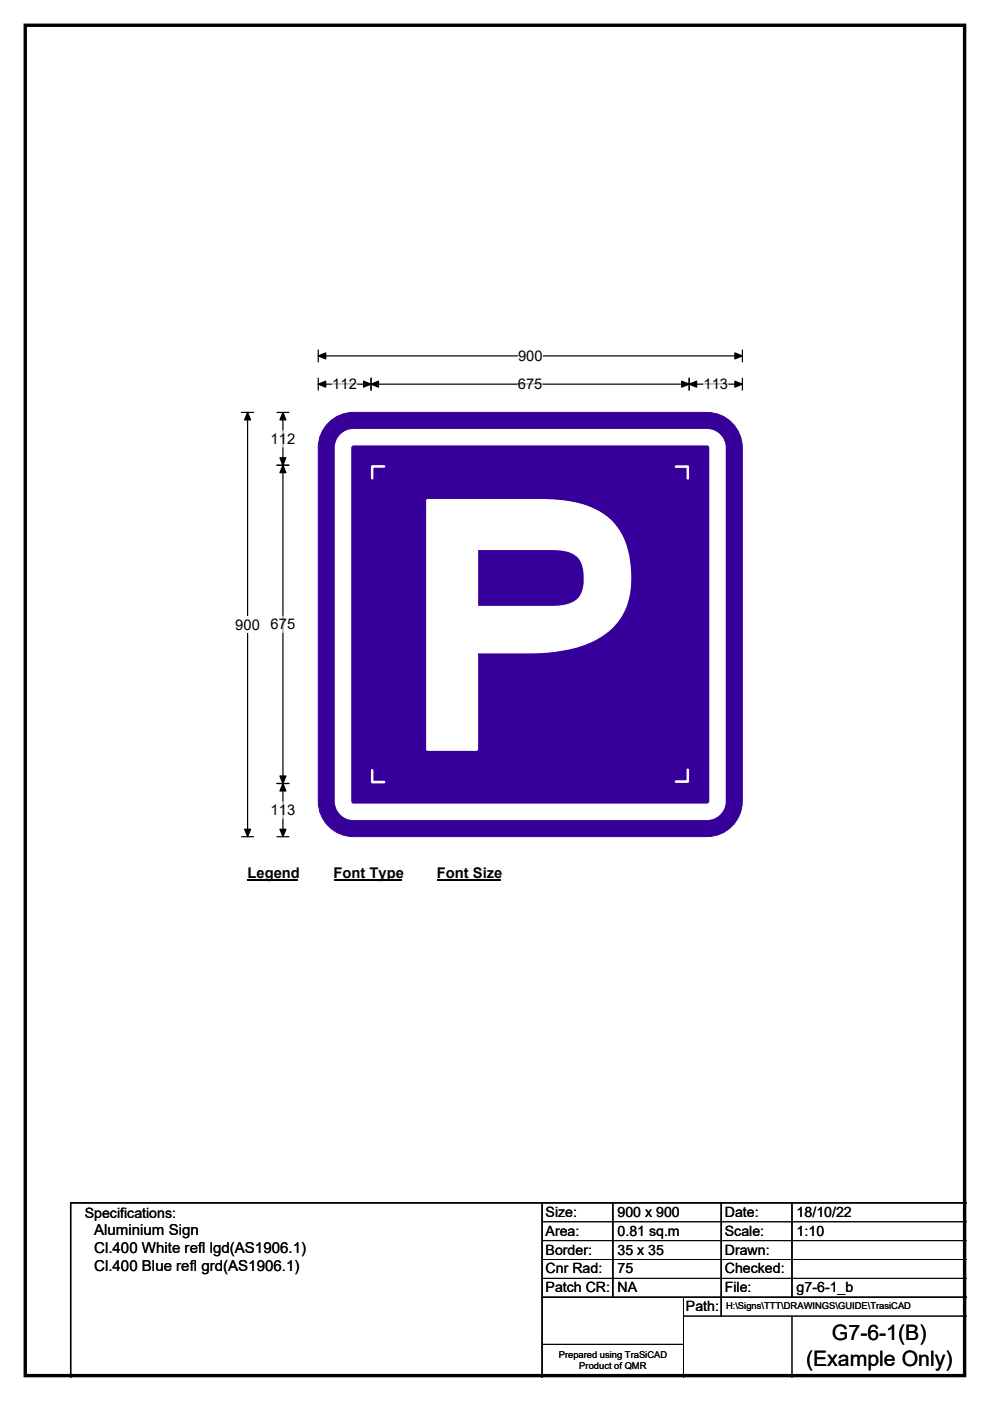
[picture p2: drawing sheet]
<svg xmlns="http://www.w3.org/2000/svg" width="210mm" height="297mm" viewBox="0 0 210 297" stroke-linecap="round" stroke-linejoin="round" font-family="sans-serif">
<path d="M5.4 5.4h199.2v286.3h-199.2z" fill="none" stroke="#000" stroke-width=".72"/>
<path d="M67.5 75.5h90M67.5 74.2v2.5M157.5 74.2v2.5" fill="none" stroke="#000" stroke-width=".25"/>
<path d="M67.5 75.5l1.6-.7v1.3zM155.9 74.8l1.6 .7-1.6 .6z" fill="#000" stroke="#000" stroke-width=".25"/>
<path d="M109.9 73.7h5.2v3.5h-5.2z" fill="#fff"/>
<path d="M51.2 87.4h2.6M52.5 87.4v90M67.5 81.4h90M67.5 80.2v2.5M78.7 80.2v2.5M146.2 80.2v2.5M157.5 80.2v2.5M51.2 177.4h2.6" fill="none" stroke="#000" stroke-width=".25"/>
<path d="M52.5 87.4l.6 1.6h-1.2zM67.5 81.4l1.6-.6v1.3zM78.7 81.4l1.6-.6v1.3zM77.1 80.8l1.6 .6-1.6 .7zM144.6 80.8l1.6 .6-1.6 .7zM146.2 81.4l1.6-.6v1.3zM155.9 80.8l1.6 .6-1.6 .7zM51.9 175.8h1.2l-.6 1.6z" fill="#000" stroke="#000" stroke-width=".25"/>
<path d="M70.5 81.4h5.2M109.8 81.4h5.2M149.2 81.4h5.2" fill="none" stroke="#fff" stroke-width=".25"/>
<path d="M49.9 130.7h5.2v3.5h-5.2z" fill="#fff"/>
<path d="M58.7 98.6h2.6M58.7 87.4h2.6M60 87.4v90M58.7 166.1h2.6M58.7 177.4h2.6" fill="none" stroke="#000" stroke-width=".25"/>
<path d="M60 98.6l.6 1.6h-1.2zM60 87.4l.6 1.6h-1.2zM59.4 97h1.2l-.6 1.6zM59.4 164.5h1.2l-.6 1.6zM60 166.1l.6 1.6h-1.2zM59.4 175.8h1.2l-.6 1.6z" fill="#000" stroke="#000" stroke-width=".25"/>
<path d="M60 91.3v3.5M60 130.6v3.5M60 170v3.5" fill="none" stroke="#fff" stroke-width=".25"/>
<path d="M52.5 183.4h10.8v3.5h-10.8z" fill="#fff"/>
<path d="M52.5 186.7h10.8" fill="none" stroke="#000" stroke-width=".32"/>
<path d="M70.8 183.4h14.4v3.5h-14.4z" fill="#fff"/>
<path d="M70.8 186.7h14.4" fill="none" stroke="#000" stroke-width=".32"/>
<path d="M92.7 183.4h13.4v3.5h-13.4z" fill="#fff"/>
<path d="M92.7 186.7h13.4" fill="none" stroke="#000" stroke-width=".32"/>
<path d="M69.3 90a7.5 7.5 0 0 1 5.7-2.6h74.9a7.5 7.5 0 0 1 7.5 7.5v75a7.5 7.5 0 0 1-7.5 7.5h-74.9a7.5 7.5 0 0 1-7.5-7.5v-75a7.4 7.4 0 0 1 1.8-4.9z" fill-rule="evenodd" fill="#37009b" stroke="#37009b" stroke-width=".21"/>
<path d="M73.4 93.3l1-.5 .6-.1h74.9a2.25 2.25 0 0 1 2.3 2.2v75a2.27 2.27 0 0 1-2.3 2.2h-74.9a2.25 2.25 0 0 1-2.3-2.2v-75l.1-.6z" fill="none" stroke="#fff" stroke-width="3.5"/>
<path d="M90.7 106.1h24.1a24.5 24.5 0 0 1 12.6 2.8 13.5 13.5 0 0 1 6.1 10.9 15.7 15.7 0 0 1-3.3 12.7 19.8 19.8 0 0 1-12.4 5.4l-5.1 .4h-11.6v20.6h-10.4zM101.1 116.4v12.3h16.3a6.6 6.6 0 0 0 5.8-2.2 8.8 8.8 0 0 0-.3-8.3 7 7 0 0 0-5.5-1.8z" fill-rule="evenodd" fill="#fff"/>
<path d="M81.5 98.9h-2.5v2.5M143.4 98.9h2.5v2.5M90.7 106.1h24.1a24.5 24.5 0 0 1 12.6 2.8 13.5 13.5 0 0 1 6.1 10.9 15.7 15.7 0 0 1-3.3 12.7 19.8 19.8 0 0 1-12.4 5.4l-5.1 .4h-11.6v20.6h-10.4zM101.1 116.4h16.8a6.1 6.1 0 0 1 5.3 2.3 8.9 8.9 0 0 1-.2 8 6.8 6.8 0 0 1-5.6 2h-16.3zM79 163.3v2.5h2.5M145.9 163.2v2.5h-2.5" fill="none" stroke="#fff" stroke-width=".55"/>
<path d="M115 255v37M130 255v20M153 255v24M168 255v20M205 255h-190v37M115 275h90" fill="none" stroke="#000" stroke-width=".3"/>
<path d="M115 259h90M115 263h90M115 267h90M115 271h90M145 279h60M145 275v17M168 279v13M115 285h30" fill="none" stroke="#000" stroke-width=".21"/>
<g font-size="4.5">
<text x="176.5" y="284.2">G7-6-1(B)</text>
<text x="171" y="289.6">(Example Only)</text>
</g>
<g font-size="3.2">
<text x="20" y="261.9">Aluminium Sign</text>
<text x="20" y="265.7">Cl.400 White refl lgd(AS1906.1)</text>
<text x="20" y="269.6">Cl.400 Blue refl grd(AS1906.1)</text>
</g>
<g font-size="3.1">
<text x="109.9" y="76.5">900</text>
<text x="70.5" y="82.5">112</text>
<text x="109.8" y="82.5">675</text>
<text x="149.2" y="82.5">113</text>
<text x="57.4" y="94.1">112</text>
<text x="49.9" y="133.5">900</text>
<text x="57.4" y="133.4">675</text>
<text x="57.4" y="172.8">113</text>
<text x="52.5" y="186.2">Legend</text>
<text x="70.8" y="186.2">Font Type</text>
<text x="92.7" y="186.2">Font Size</text>
</g>
<g font-size="3">
<text x="115.7" y="258">Size:</text>
<text x="131" y="258">900 x 900</text>
<text x="153.7" y="258">Date:</text>
<text x="169" y="258">18/10/22</text>
<text x="18" y="258.2">Specifications:</text>
<text x="115.7" y="262">Area:</text>
<text x="131" y="262">0.81 sq.m</text>
<text x="153.7" y="262">Scale:</text>
<text x="169" y="262">1:10</text>
<text x="115.7" y="266">Border:</text>
<text x="115.7" y="270">Cnr Rad:</text>
<text x="131" y="266">35 x 35</text>
<text x="131" y="270">75</text>
<text x="153.7" y="266">Drawn:</text>
<text x="153.7" y="270">Checked:</text>
<text x="115.7" y="274">Patch CR:</text>
<text x="131" y="274">NA</text>
<text x="153.7" y="274">File:</text>
<text x="169" y="274">g7-6-1_b</text>
<text x="145.5" y="278">Path:</text>
</g>
<g font-size="2">
<text x="154" y="277.6">H:\Signs\TTT\DRAWINGS\GUIDE\TrasiCAD</text>
<text x="118.5" y="287.8">Prepared using TraSiCAD</text>
<text x="122.9" y="290.2">Product of QMR</text>
</g>
</svg>
